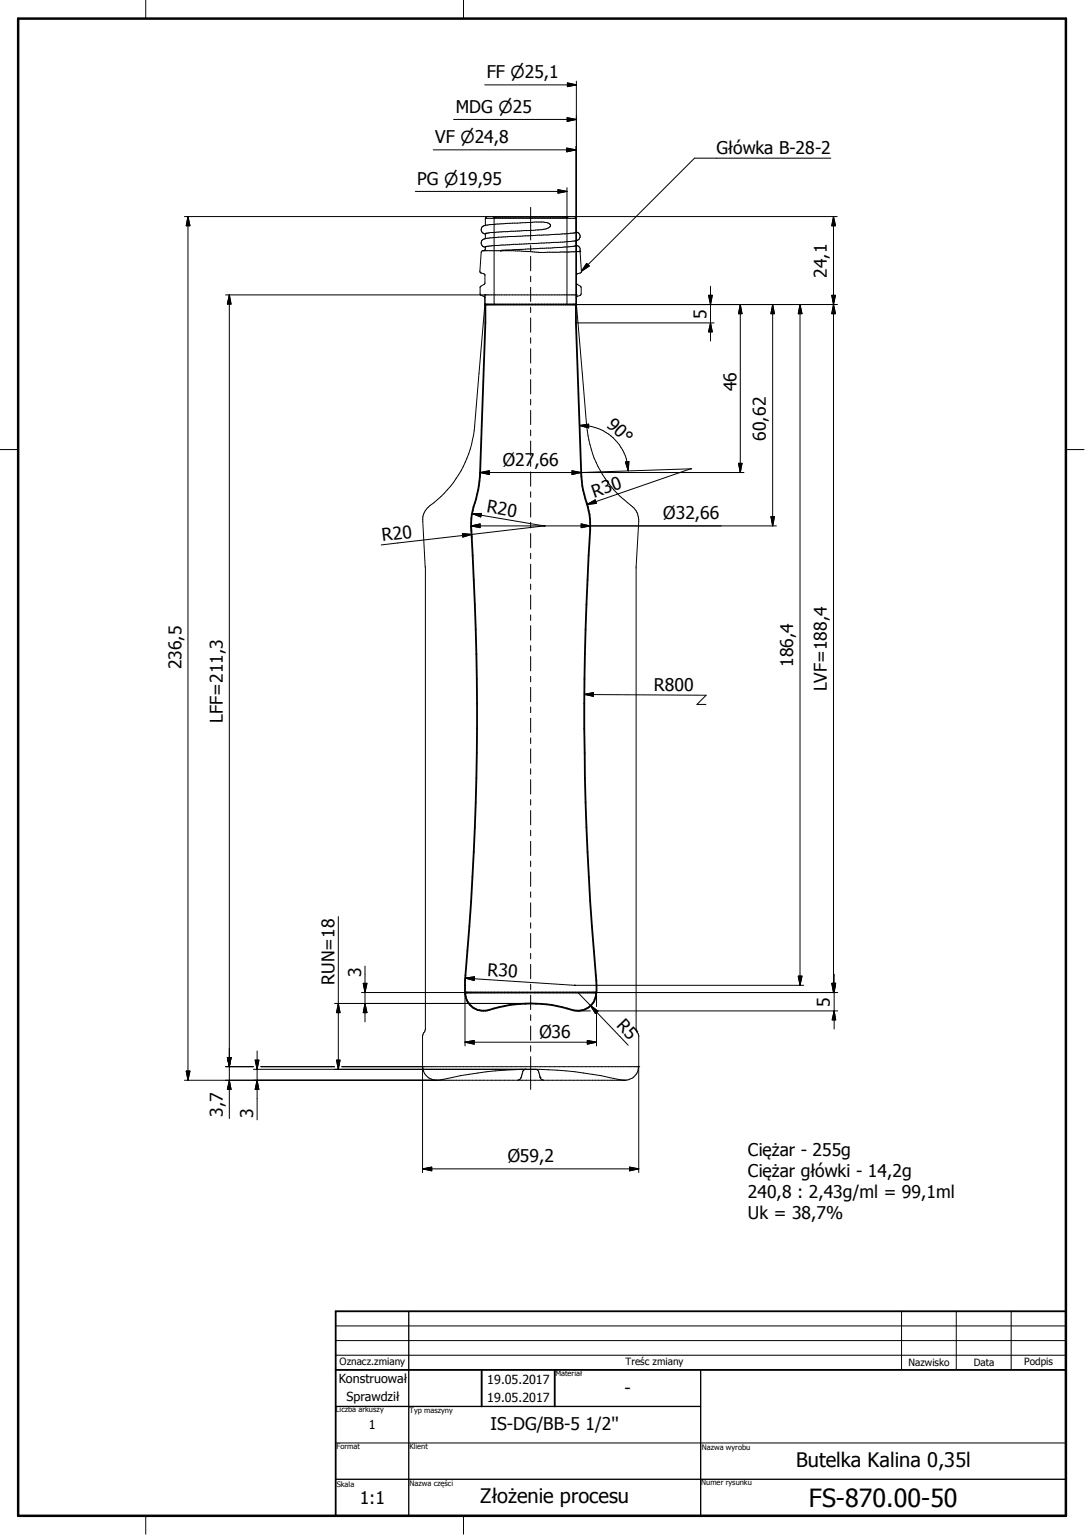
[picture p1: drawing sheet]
<svg xmlns="http://www.w3.org/2000/svg" width="210mm" height="297mm" viewBox="0 0 210 297" stroke-linecap="round" stroke-linejoin="round" font-family="sans-serif">
<g fill="none" stroke="#000" stroke-width=".19">
<path d="M28.2 0v3.6M89.7 0v3.6M93.8 16.4h17.7M109.8 16l1.7 .4-1.7 .4zM111.5 15.7v43.2h50.5M80.3 37h29.4M83.8 29h27.6M87.8 23.1h23.7M107.9 36.7l1.8 .3-1.8 .4zM109.6 28.7l1.8 .3-1.8 .4zM109.7 36.3v22.6M109.7 22.8l1.8 .3-1.8 .4z"/>
<path d="M111.4 28.3v30.6M160.7 30.6h-26.3l-21.9 21.9M35.7 41.9h126.3M36.4 41.9l.3 1.8h-.7zM36.4 41.9v167.1M43.6 57.1h67.9M44.4 57.1l.3 1.7h-.7zM44.4 57.1v159.4M93.8 57.1h.1M93.8 57.1v1.8M93.8 58.8l-2 23.7a21.4 21.4 0 0 1-9.1 15.8l-.6 .9-.3 1 .5 9.7v89.2l-.6 1.4v26.4M93.9 42.2h.1"/>
<path d="M93.9 45.2h.1M93.9 47.8h.1M93.9 45.2l1-.2 9-.5a2.92 2.92 0 0 0 2.6-.7v-.1a.89 .89 0 0 0-1.2-.7h-1.9l-9 .5a1.07 1.07 0 0 0-1.3 1.1 1.02 1.02 0 0 0 .8 .7M93.9 42.2h17.6v2.8M93.9 42.2v1.5M93.9 45.2v1M93.9 47.8v.4l-.3 .3M94.2 41.9l-.3 .3M95.3 41.9l.2 .1M95.5 42h.1M95.6 42v16.9M96.8 48.5h.1"/>
<path d="M102.7 40.1v6.3M102.7 47.5v1.1M102.7 49.6v2.8M102.7 53.5v1M102.7 55.6v2.7M102.7 59.4v1.1M110.1 41.9l-.3 .1h-14.3M111.1 41.9l.3 .3M111.3 45h.1M111.5 47.5h.1M111.5 45h.1M111.5 46.5v1"/>
<path d="M111.5 44.9l.1 .1a.84 .84 0 0 1 .6 .9 .84 .84 0 0 1-.9 .7l-2.5 .3-11.7 .5-3.2 .4M111.5 47.5h.3l.4 .5-.1 .6M111.5 47.5l-2.9 .4-11.8 .6M111.5 45a37.2 37.2 0 0 1-6.7 .5l-7.1 .3a11 11 0 0 0-4.4 .6v.1a.86 .86 0 0 0 .6 1.4M111.5 57.1h.1M111.5 58.8l2 23.7a21.6 21.6 0 0 0 9.1 15.8 3.6 3.6 0 0 1 1 2.6l-.5 8.8v89.6l.5 1v26.6M111.5 54.9l.8 .5 .1 .3v1.4l-.9 .4M112.1 48.6h.1M112.1 48.6l-1.9 .2a50.6 50.6 0 0 1-7.7-.1l-3.1-.2h-6.1l-.1 .1-.4 4 .2 .2 .8 .4v1.7l-.9 .6v1.4l.9 .6M112.1 48.6l.4 3.9M112.5 52.5l-.2 .3-.7 .2-.1 .2M113.5 51l.5 .5-1.5 1z"/>
<path d="M137.1 57.1h.7l-.3 1.8zM137.5 55.4v10.6M143.2 58.9l.4 1.8h-.7zM143.2 58.9v32.5M149.5 58.9l.3 1.8h-.7zM149.5 58.9v42.9M154.8 58.9l.4 1.8h-.8zM154.8 58.9v131.8M160.9 57.1h.7l-.4 1.8zM161.2 58.9l.4 1.8h-.7zM161.2 41.9l.4 1.8h-.7zM161.2 41.9v150.2"/>
<path d="M102.7 61.5v2.8M102.7 65.4v1M102.7 67.5v2.8M102.7 71.3v1.1M102.7 73.4v2.8M102.7 77.3v1.1M102.7 79.4v2.8M111.4 62.5h26.7M137.5 62.5l.3 1.7h-.7zM0 87h3.5M91.4 99.4h1.7l-.1 .6zM91.4 99.4l13.8 2.4"/>
<path d="M92.9 91.4l1.8-.3v.7zM92.9 91.4v.8M92.9 91.4h51M102.7 83.2v1.1M102.7 85.3v2.8M102.7 89.2v1.1M102.7 91.3v2.8M102.7 95.2v1M102.7 97.3v2.8M110.7 91.1l1.7 .3-1.7 .4zM112.1 82.3l1.8-.2v.7zM112.1 82.3a9 9 0 0 1 9.4 8.8"/>
<path d="M112.4 91.4v.8M113.5 97.3l.3 1M113.6 97.6l1.5-.9 .3 .7zM121 89.4l.7-.1-.2 1.8zM133.6 90.7h.1M133.6 90.7l-21.2 .7M133.6 90.7l-20 6.9M142.9 89.7h.7l-.4 1.7zM149.1 100h.7l-.3 1.8zM206.2 87h3.5M89.5 103.3l1.7 .1-1.7 .5zM91.1 101.8l1.8-.4v.7z"/>
<path d="M91.1 101.8h59.1M91.1 101.8v.7M91.2 102.7l.1 1.4M102.7 101.1v1.1M102.7 103.3v2.7M102.7 107.1v1M102.7 109.2v2.8M102.7 113v1.1M102.7 115.1v2.8M102.7 119v1.1M105.2 101.8h.1M105.2 101.8l-31.5 3.7"/>
<path d="M112.4 101.4l1.8 .4-1.8 .3zM114.2 101.8v.7M102.7 121.1v2.8M102.7 124.9v1.1M102.7 127v2.8M102.7 130.9v1.1M102.7 133v2.8M102.7 136.8v1.1M102.7 139v2.7M113 134.4l1.8-.4v.7zM113 134.4l23.6 .1-1.8 1.8h1.8M102.7 142.8v1.1"/>
<path d="M102.7 144.9v2.8M102.7 148.8v1M102.7 150.9v2.8M102.7 154.7v1.1M102.7 156.8v2.8M65.4 177.4v29.5M102.7 160.7v1M102.7 162.8v2.8M102.7 166.6v1.1M102.7 168.7v2.8M102.7 172.6v1.1M102.7 174.7v2.8"/>
<path d="M102.7 178.6v1M64.7 194.2h37.9M65.4 194.2l.4 1.8h-.7zM69.9 192.1h20.1v10.3M70.3 190.3h.7l-.4 1.8zM70.6 194.2l.4 1.8h-.7zM70.6 186.9v10.8M90 189.3l1.8-.3-.1 .7zM90 189.3l21.1 1.4M102.7 180.6v2.8M102.7 184.5v1M102.7 186.6v2.8"/>
<path d="M102.7 190.5v1M102.7 192.6v2.8M102.7 196.4v1.1M102.7 198.5v2.8M111.1 190.7h.1M111.1 190.7h44.4M111.8 192.1h.1M111.8 195.6h2.4M111.8 192.1l2.5 2.5M114.3 194.6l1.4 1.1-.5 .4zM114.3 194.6l7.2 7.7M115.4 195.9v6.5"/>
<path d="M115.7 195.6h46.4M154.4 188.9h.8l-.4 1.8zM160.9 190.3h.7l-.4 1.8zM161 190.3h.7l-.3 1.8zM161 190.3l.4 1.8 .3-1.8h-.8l.3 1.8M161.4 195.6l.3 1.8h-.7zM161.4 188.5v10.6M161.6 190.3l-.4 1.8M162.1 192.1h-46.7v2.7M35.7 209h85.2M36 207.3h.7l-.3 1.7zM43.6 206.4h5.4"/>
<path d="M44 204.6h.7l-.3 1.8zM44.4 209l.3 1.8h-.7zM49 206.9h55.4a73.9 73.9 0 0 1 15.7 2.1h.8M49.4 205.1h.7l-.4 1.8zM49.7 209l.4 1.8h-.7zM49.7 203.4v13.3M50.5 206.4h14.2M65.1 205.1h.7l-.4 1.8zM66.1 206.4h57.5M81.8 206.4a2.8 2.8 0 0 0 3.9 2.5 79 79 0 0 1 15.2-2M90 201.7l1.7-.4v.8zM90 201.7h25.4"/>
<path d="M101.6 206.9a1.93 1.93 0 0 0-.8 1.5v.1a.65 .65 0 0 1-.6 .5M102.7 202.4v1.1M102.7 204.5v6.3M103.7 206.9a1.67 1.67 0 0 1 .8 1.6M104.5 208.5h.1M104.5 208.5l.2 .4 .5 .1M113.6 201.3l1.8 .4-1.8 .4zM120.9 209h.1M123.5 206.4a2.64 2.64 0 0 1-2.6 2.6M123.6 206.4h.1M81.7 226.2l1.8-.4v.8zM81.7 226.2h41.9"/>
<path d="M121.8 225.8l1.8 .4-1.8 .4zM64.9 256.6h141.3M64.9 259.4h141.3M174.4 253.7v11.4M185 253.7v11.4M195.6 253.7v11.4M64.9 262.3h141.3M64.9 279.2h141.3M93.2 265.1v7.1M28.2 293.3v3.6M89.7 293.3v3.6"/>
</g>
<path d="M93.8 58.9h17.7M93.9 58.9v3.6l-1 28.9a25.4 25.4 0 0 1-1.5 7.4l-.3 2.3a580.5 580.5 0 0 1-1.1 88.6v2.4h25.4v-1.4a601.2 601.2 0 0 1-1.2-89.6 27.2 27.2 0 0 0-1.4-6.2l-.4-3.5-1-28.9v-3.6M90 192.1a3.6 3.6 0 0 0 4.6 3.4 27.8 27.8 0 0 1 16.9 .1 3.5 3.5 0 0 0 3.8-3.5M64.9 253.7h141.3v39.6h-141.3zM64.9 265.1h141.3M93.2 265.1v7.1M107.3 265.1v7.1" fill="none" stroke="#000" stroke-width=".35"/>
<circle cx="90" cy="192.1" r=".18" fill="#000"/>
<path d="M3.5 3.6h202.7v289.7h-202.7z" fill="none" stroke="#000" stroke-width=".48"/>
<path d="M79.1 253.7v39.6M64.9 272.2h70.7M135.6 265.1v28.2M64.9 286.3h141.3" fill="none" stroke="#000" stroke-width=".25"/>
<g fill="#000">
<path d="M109.8 16l1.7 .4-1.7 .4zM107.9 36.7l1.8 .3-1.8 .4zM109.6 28.7l1.8 .3-1.8 .4zM109.7 22.8l1.8 .3-1.8 .4zM36.4 41.9l.3 1.8h-.7zM44.4 57.1l.3 1.7h-.7zM113.5 51l.5 .5-1.5 1zM137.1 57.1h.7l-.3 1.8zM160.9 57.1h.7l-.4 1.8zM161.2 41.9l.4 1.8h-.7zM137.5 62.5l.3 1.7h-.7zM143.2 58.9l.4 1.8h-.7z"/>
<path d="M149.5 58.9l.3 1.8h-.7zM154.8 58.9l.4 1.8h-.8zM161.2 58.9l.4 1.8h-.7zM91.4 99.4h1.7l-.1 .6zM92.9 91.4l1.8-.3v.7zM110.7 91.1l1.7 .3-1.7 .4zM112.1 82.3l1.8-.2v.7zM113.6 97.6l1.5-.9 .3 .7zM121 89.4l.7-.1-.2 1.8zM142.9 89.7h.7l-.4 1.7zM149.1 100h.7l-.3 1.8zM89.5 103.3l1.7 .1-1.7 .5z"/>
<path d="M91.1 101.8l1.8-.4v.7zM112.4 101.4l1.8 .4-1.8 .3zM113 134.4l1.8-.4v.7zM65.4 194.2l.4 1.8h-.7zM70.3 190.3h.7l-.4 1.8zM70.6 194.2l.4 1.8h-.7zM90 189.3l1.8-.3-.1 .7zM114.3 194.6l1.4 1.1-.5 .4zM154.4 188.9h.8l-.4 1.8zM160.9 190.3h.7l-.4 1.8zM161 190.3h.7l-.3 1.8zM161.4 195.6l.3 1.8h-.7z"/>
<path d="M36 207.3h.7l-.3 1.7zM44 204.6h.7l-.3 1.8zM44.4 209l.3 1.8h-.7zM49.4 205.1h.7l-.4 1.8zM49.7 209l.4 1.8h-.7zM65.1 205.1h.7l-.4 1.8zM90 201.7l1.7-.4v.8zM113.6 201.3l1.8 .4-1.8 .4zM81.7 226.2l1.8-.4v.8zM121.8 225.8l1.8 .4-1.8 .4z"/>
</g>
<text font-size="4.8" x="156.5" y="291.6">FS-870.00-50</text>
<g font-size="3.9">
<text x="154" y="283.9">Butelka Kalina 0,35l</text>
<text x="92.9" y="290.9">Złożenie procesu</text>
</g>
<g font-size="3.4">
<text x="94.2" y="15.1">FF ⌀25,1</text>
<text x="88.2" y="21.8">MDG ⌀25</text>
<text x="84.2" y="27.7">VF ⌀24,8</text>
<text x="138.6" y="29.8">Główka B-28-2</text>
<text x="80.7" y="35.7">PG ⌀19,95</text>
<text x="159.9" y="53.8" transform="rotate(-90 159.9 53.8)">24,1</text>
<text x="136.7" y="61.6" transform="rotate(-90 136.7 61.6)">5</text>
<text x="142.5" y="75.6" transform="rotate(-90 142.5 75.6)">46</text>
<text x="117.2" y="82.4" transform="rotate(43 117.2 82.4)">90°</text>
<text x="148.2" y="85.3" transform="rotate(-90 148.2 85.3)">60,62</text>
<text x="97.3" y="90.1">Ø27,66</text>
<text x="94.1" y="99.1" transform="rotate(10 94.1 99.1)">R20</text>
<text x="115" y="96.4" transform="rotate(-19 115 96.4)">R30</text>
<text x="128.3" y="100.5">Ø32,66</text>
<text x="74" y="104.7" transform="rotate(-7 74 104.7)">R20</text>
<text x="35.1" y="129.5" transform="rotate(-90 35.1 129.5)">236,5</text>
<text x="153.5" y="129.1" transform="rotate(-90 153.5 129.1)">186,4</text>
<text x="126.5" y="133.8">R800</text>
<text x="159.9" y="133.7" transform="rotate(-90 159.9 133.7)">LVF=188,4</text>
<text x="43.1" y="139.8" transform="rotate(-90 43.1 139.8)">LFF=211,3</text>
<text x="64.7" y="190.5" transform="rotate(-90 64.7 190.5)">RUN=18</text>
<text x="69.9" y="189.1" transform="rotate(-90 69.9 189.1)">3</text>
<text x="94.3" y="188.8" transform="rotate(4 94.3 188.8)">R30</text>
<text x="160.6" y="194.8" transform="rotate(-90 160.6 194.8)">5</text>
<text x="104.4" y="200.8">Ø36</text>
<text x="119.1" y="198.6" transform="rotate(46 119.1 198.6)">R5</text>
<text x="43.1" y="216.2" transform="rotate(-90 43.1 216.2)">3,7</text>
<text x="49" y="216.4" transform="rotate(-90 49 216.4)">3</text>
<text x="98.2" y="224.9">Ø59,2</text>
<text x="144.7" y="223.6">Ciężar - 255g</text>
<text x="144.7" y="227.7">Ciężar główki - 14,2g</text>
<text x="144.7" y="231.8">240,8 : 2,43g/ml = 99,1ml</text>
<text x="144.7" y="235.9">Uk = 38,7%</text>
<text x="120.8" y="269.7">-</text>
<text x="94.9" y="276.8">IS-DG/BB-5 1/2''</text>
<text x="69.6" y="291.1">1:1</text>
</g>
<g font-size="2.4">
<text x="65.5" y="267.7">Konstruował</text>
<text x="94.3" y="267.8">19.05.2017</text>
<text x="67" y="271.2">Sprawdził</text>
<text x="94.3" y="271.3">19.05.2017</text>
<text x="71.4" y="276.6">1</text>
</g>
<g font-size="1.9">
<text x="65.7" y="264.2">Oznacz.zmiany</text>
<text x="121" y="264.2">Treśc zmiany</text>
<text x="175.7" y="264.3">Nazwisko</text>
<text x="188.4" y="264.3">Data</text>
<text x="198.1" y="264.2">Podpis</text>
</g>
<g font-size="1.5">
<text x="107.4" y="266.3">Materiał</text>
<text x="65" y="273.3">Liczba arkuszy</text>
<text x="79.2" y="273.3">Typ maszyny</text>
<text x="65.1" y="280.5">Format</text>
<text x="79.2" y="280.5">Klient</text>
<text x="135.8" y="280.5">Nazwa wyrobu</text>
<text x="65.2" y="287.7">Skala</text>
<text x="79.2" y="287.6">Nazwa części</text>
<text x="135.7" y="287.4">Numer rysunku</text>
</g>
</svg>
